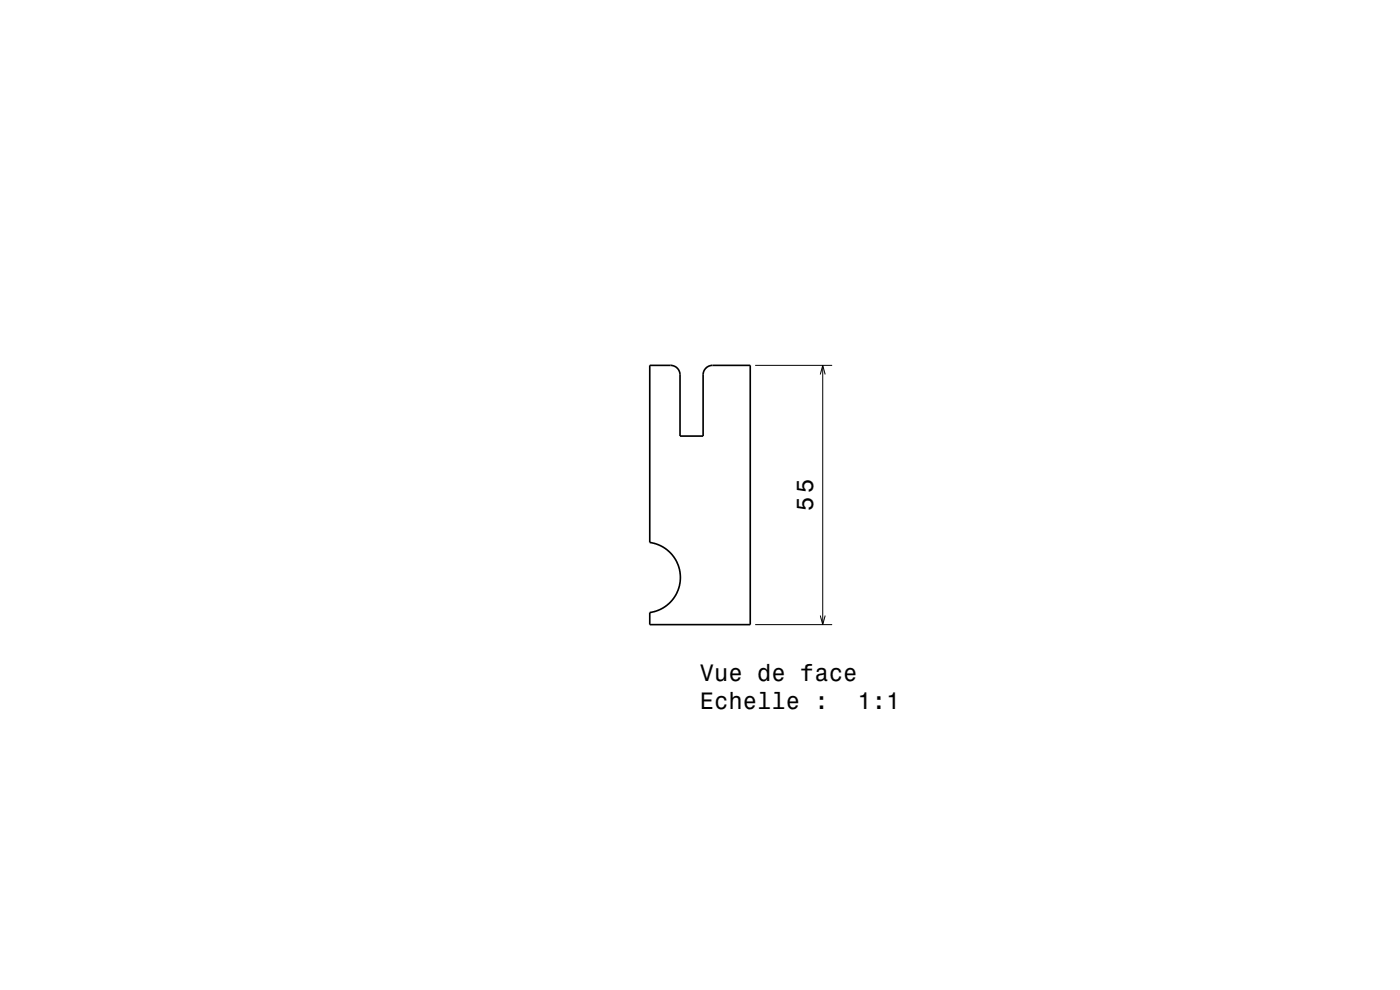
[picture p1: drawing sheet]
<svg xmlns="http://www.w3.org/2000/svg" width="297mm" height="210mm" viewBox="0 0 297 210" stroke-linecap="round" stroke-linejoin="round" font-family="sans-serif">
<path d="M160.2 77.5h16.3M174 79.4l.5-1.9 .6 1.9M174.5 77.5v55M160.2 132.5h16.3M174 130.6l.5 1.9 .6-1.9" fill="none" stroke="#000" stroke-width=".21"/>
<path d="M137.8 77.5h4.5a2 2 0 0 1 2 2v13h4.9v-13a2 2 0 0 1 2-2h8v55h-21.4v-2.6a7.5 7.5 0 0 0 6.5-7.4 7.5 7.5 0 0 0-6.5-7.4z" fill="none" stroke="#000" stroke-width=".35"/>
<g font-size="5">
<text x="172.5" y="108.4" transform="rotate(-90 172.5 108.4)">55</text>
<text x="148.5" y="144.4">Vue de face</text>
<text x="148.5" y="150.4">Echelle :</text>
<text x="181.9" y="150.4">1:1</text>
</g>
</svg>
